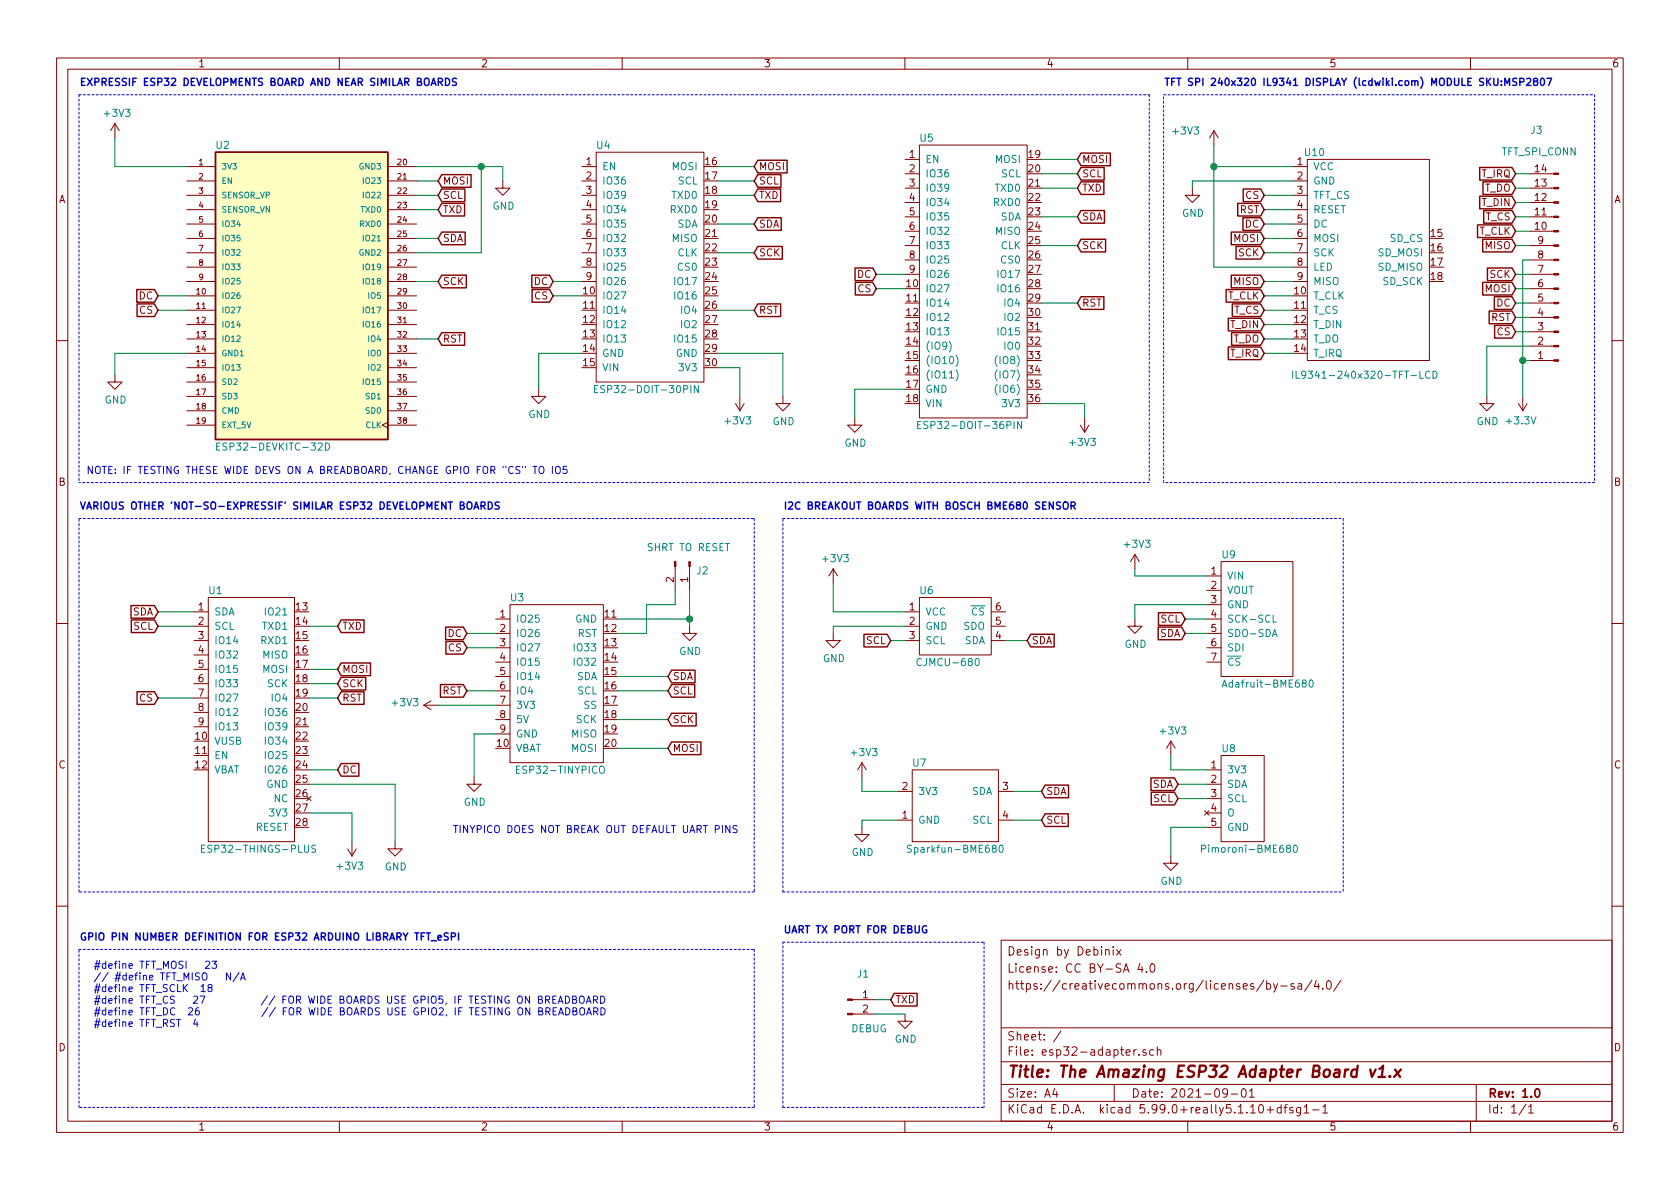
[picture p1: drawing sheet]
EESchema Schematic File Version 4
EELAYER 30 0
EELAYER END
$Descr A4 11693 8268
encoding utf-8
Sheet 1 1
Title "The Amazing ESP32 Adapter Board v1.x"
Date "2021-09-01"
Rev "1.0"
Comp ""
Comment1 ""
Comment2 "https://creativecommons.org/licenses/by-sa/4.0/"
Comment3 "License: CC BY-SA 4.0"
Comment4 "Design by Debinix"
$EndDescr
$Comp
L MY-ESP32-DEVKITC-32D:ESP32-DEVKITC-32D U2
U 1 1
P 2100 2050
F 0 "U2" H 1550 3100 50  0000 C CNN
F 1 "ESP32-DEVKITC-32D" H 1900 1000 50  0000 C CNN
F 2 "MY-ESP32:MODULE_ESP32-DEVKITC-32D" H 2100 2050 50  0001 L BNN
F 3 "" H 2100 2050 50  0001 L BNN
F 4 "4" H 2100 2050 50  0001 L BNN "PARTREV"
F 5 "Espressif Systems" H 2100 2050 50  0001 L BNN "MANUFACTURER"
	1    2100 2050
	1    0    0    -1  
$EndComp
$Comp
L MY-SPI-TFT-DISPLAYS:IL9341-240x320-TFT-LCD U10
U 1 1
P 9550 1800
F 0 "U10" H 9150 2550 50  0000 C CNN
F 1 "IL9341-240x320-TFT-LCD" H 9500 1000 50  0000 C CNN
F 2 "MY-FOOTPRINTS:IL9341-TFTSPI-240x320V1_2" H 9350 1650 50  0001 C CNN
F 3 "" H 9350 1650 50  0001 C CNN
	1    9550 1800
	1    0    0    -1  
$EndComp
$Comp
L MY-ESP32-BOARDS:ESP32-DOIT-30PIN U4
U 1 1
P 4550 1950
F 0 "U4" H 4200 2900 50  0000 C CNN
F 1 "ESP32-DOIT-30PIN" H 4500 1200 50  0000 C CNN
F 2 "MY-FOOTPRINTS:ESP32-DOIT-30PIN" H 4350 2000 50  0001 C CNN
F 3 "" H 4350 2000 50  0001 C CNN
	1    4550 1950
	1    0    0    -1  
$EndComp
$Comp
L MY-ESP32-BOARDS:ESP32-DOIT-36PIN U5
U 1 1
P 6800 1900
F 0 "U5" H 6450 2850 50  0000 C CNN
F 1 "ESP32-DOIT-36PIN" H 6750 850 50  0000 C CNN
F 2 "MY-FOOTPRINTS:ESP32-DOIT-36PIN" H 6600 1950 50  0001 C CNN
F 3 "" H 6600 1950 50  0001 C CNN
	1    6800 1900
	1    0    0    -1  
$EndComp
$Comp
L MY-ESP32-BOARDS:ESP32-THINGS-PLUS U1
U 1 1
P 1750 5050
F 0 "U1" H 1500 6000 50  0000 C CNN
F 1 "ESP32-THINGS-PLUS" H 1800 4200 50  0000 C CNN
F 2 "MY-FOOTPRINTS:SPARKFUN_ESP32-THING-PLUS" H 1750 5050 50  0001 C CNN
F 3 "" H 1750 5050 50  0001 C CNN
	1    1750 5050
	1    0    0    -1  
$EndComp
$Comp
L MY-ESP32-BOARDS:ESP32-TINYPICO U3
U 1 1
P 3900 4700
F 0 "U3" H 3600 5250 50  0000 C CNN
F 1 "ESP32-TINYPICO" H 3900 4050 50  0000 C CNN
F 2 "MY-FOOTPRINTS:ESP32_TINY_PICO" H 3750 4800 50  0001 C CNN
F 3 "" H 3750 4800 50  0001 C CNN
	1    3900 4700
	1    0    0    -1  
$EndComp
$Comp
L power:+3V3 #PWR019
U 1 1
P 8450 1000
F 0 "#PWR019" H 8450 850 50  0001 C CNN
F 1 "+3V3" H 8150 1100 50  0000 L CNN
F 2 "" H 8450 1000 50  0001 C CNN
F 3 "" H 8450 1000 50  0001 C CNN
	1    8450 1000
	1    0    0    -1  
$EndComp
$Comp
L power:GND #PWR020
U 1 1
P 8300 1300
F 0 "#PWR020" H 8300 1050 50  0001 C CNN
F 1 "GND" H 8305 1127 50  0000 C CNN
F 2 "" H 8300 1300 50  0001 C CNN
F 3 "" H 8300 1300 50  0001 C CNN
	1    8300 1300
	1    0    0    -1  
$EndComp
Wire Wire Line
	9000 1150 8450 1150
Wire Wire Line
	9000 1250 8300 1250
Wire Wire Line
	8300 1250 8300 1300
$Comp
L power:GND #PWR09
U 1 1
P 4800 4350
F 0 "#PWR09" H 4800 4100 50  0001 C CNN
F 1 "GND" H 4805 4177 50  0000 C CNN
F 2 "" H 4800 4350 50  0001 C CNN
F 3 "" H 4800 4350 50  0001 C CNN
	1    4800 4350
	1    0    0    -1  
$EndComp
$Comp
L power:GND #PWR011
U 1 1
P 5450 2750
F 0 "#PWR011" H 5450 2500 50  0001 C CNN
F 1 "GND" H 5455 2577 50  0000 C CNN
F 2 "" H 5450 2750 50  0001 C CNN
F 3 "" H 5450 2750 50  0001 C CNN
	1    5450 2750
	1    0    0    -1  
$EndComp
$Comp
L power:GND #PWR06
U 1 1
P 3300 5400
F 0 "#PWR06" H 3300 5150 50  0001 C CNN
F 1 "GND" H 3305 5227 50  0000 C CNN
F 2 "" H 3300 5400 50  0001 C CNN
F 3 "" H 3300 5400 50  0001 C CNN
	1    3300 5400
	1    0    0    -1  
$EndComp
$Comp
L power:+3V3 #PWR05
U 1 1
P 3050 4900
F 0 "#PWR05" H 3050 4750 50  0001 C CNN
F 1 "+3V3" V 3065 5028 50  0000 L CNN
F 2 "" H 3050 4900 50  0001 C CNN
F 3 "" H 3050 4900 50  0001 C CNN
	1    3050 4900
	0    -1   -1   0   
$EndComp
Wire Wire Line
	4300 4300 4800 4300
Wire Wire Line
	4800 4300 4800 4350
Wire Wire Line
	3050 4900 3450 4900
Wire Wire Line
	3300 5400 3300 5100
Wire Wire Line
	3300 5100 3450 5100
Wire Wire Line
	9000 1850 8450 1850
Wire Wire Line
	8450 1850 8450 1150
Connection ~ 8450 1150
Text GLabel 8800 1350 0    50   Input ~ 0
CS
Text GLabel 8800 1450 0    50   Input ~ 0
RST
Text GLabel 8800 1550 0    50   Input ~ 0
DC
Text GLabel 8800 1650 0    50   Input ~ 0
MOSI
Text GLabel 8800 1750 0    50   Input ~ 0
SCK
Wire Wire Line
	9000 1350 8800 1350
Wire Wire Line
	9000 1450 8800 1450
Wire Wire Line
	9000 1550 8800 1550
Wire Wire Line
	9000 1650 8800 1650
Wire Wire Line
	9000 1750 8800 1750
Text GLabel 4650 4700 2    50   Input ~ 0
SDA
Text GLabel 4650 4800 2    50   Input ~ 0
SCL
Text GLabel 4650 5000 2    50   Input ~ 0
SCK
Text GLabel 4650 5200 2    50   Input ~ 0
MOSI
Wire Wire Line
	4650 4700 4300 4700
Wire Wire Line
	4650 4800 4300 4800
Wire Wire Line
	4650 5000 4300 5000
Wire Wire Line
	4650 5200 4300 5200
Text GLabel 3250 4800 0    50   Input ~ 0
RST
$Comp
L power:GND #PWR08
U 1 1
P 3750 2700
F 0 "#PWR08" H 3750 2450 50  0001 C CNN
F 1 "GND" H 3755 2527 50  0000 C CNN
F 2 "" H 3750 2700 50  0001 C CNN
F 3 "" H 3750 2700 50  0001 C CNN
	1    3750 2700
	1    0    0    -1  
$EndComp
$Comp
L power:+3V3 #PWR010
U 1 1
P 5150 2750
F 0 "#PWR010" H 5150 2600 50  0001 C CNN
F 1 "+3V3" H 5165 2923 50  0000 C CNN
F 2 "" H 5150 2750 50  0001 C CNN
F 3 "" H 5150 2750 50  0001 C CNN
	1    5150 2750
	-1   0    0    1   
$EndComp
Wire Wire Line
	5000 2550 5150 2550
Wire Wire Line
	5000 2450 5450 2450
Wire Wire Line
	4050 2450 3750 2450
Text GLabel 5250 1150 2    50   Input ~ 0
MOSI
Text GLabel 5250 1250 2    50   Input ~ 0
SCL
Text GLabel 5250 1550 2    50   Input ~ 0
SDA
Text GLabel 5250 1750 2    50   Input ~ 0
SCK
Text GLabel 5250 2150 2    50   Input ~ 0
RST
Wire Wire Line
	5250 1250 5000 1250
Wire Wire Line
	5250 1550 5000 1550
Wire Wire Line
	5250 1750 5000 1750
Wire Wire Line
	5250 2150 5000 2150
Wire Wire Line
	5250 1150 5000 1150
Text GLabel 7500 1100 2    50   Input ~ 0
MOSI
Text GLabel 7500 1200 2    50   Input ~ 0
SCL
Text GLabel 7500 1500 2    50   Input ~ 0
SDA
Text GLabel 7500 1700 2    50   Input ~ 0
SCK
Text GLabel 7500 2100 2    50   Input ~ 0
RST
Wire Wire Line
	7500 1200 7250 1200
Wire Wire Line
	7500 1500 7250 1500
Wire Wire Line
	7500 1700 7250 1700
Wire Wire Line
	7500 2100 7250 2100
Wire Wire Line
	7500 1100 7250 1100
$Comp
L power:+3V3 #PWR018
U 1 1
P 7550 2900
F 0 "#PWR018" H 7550 2750 50  0001 C CNN
F 1 "+3V3" H 7565 3073 50  0000 C CNN
F 2 "" H 7550 2900 50  0001 C CNN
F 3 "" H 7550 2900 50  0001 C CNN
	1    7550 2900
	-1   0    0    1   
$EndComp
$Comp
L power:GND #PWR012
U 1 1
P 5950 2900
F 0 "#PWR012" H 5950 2650 50  0001 C CNN
F 1 "GND" H 5955 2727 50  0000 C CNN
F 2 "" H 5950 2900 50  0001 C CNN
F 3 "" H 5950 2900 50  0001 C CNN
	1    5950 2900
	1    0    0    -1  
$EndComp
Wire Wire Line
	7250 2800 7550 2800
Wire Wire Line
	6300 2700 5950 2700
$Comp
L power:+3V3 #PWR01
U 1 1
P 800 950
F 0 "#PWR01" H 800 800 50  0001 C CNN
F 1 "+3V3" H 815 1123 50  0000 C CNN
F 2 "" H 800 950 50  0001 C CNN
F 3 "" H 800 950 50  0001 C CNN
	1    800  950 
	1    0    0    -1  
$EndComp
$Comp
L power:GND #PWR02
U 1 1
P 800 2600
F 0 "#PWR02" H 800 2350 50  0001 C CNN
F 1 "GND" H 805 2427 50  0000 C CNN
F 2 "" H 800 2600 50  0001 C CNN
F 3 "" H 800 2600 50  0001 C CNN
	1    800  2600
	1    0    0    -1  
$EndComp
$Comp
L power:GND #PWR07
U 1 1
P 3500 1250
F 0 "#PWR07" H 3500 1000 50  0001 C CNN
F 1 "GND" H 3505 1077 50  0000 C CNN
F 2 "" H 3500 1250 50  0001 C CNN
F 3 "" H 3500 1250 50  0001 C CNN
	1    3500 1250
	1    0    0    -1  
$EndComp
$Comp
L power:GND #PWR04
U 1 1
P 2750 5850
F 0 "#PWR04" H 2750 5600 50  0001 C CNN
F 1 "GND" H 2755 5677 50  0000 C CNN
F 2 "" H 2750 5850 50  0001 C CNN
F 3 "" H 2750 5850 50  0001 C CNN
	1    2750 5850
	1    0    0    -1  
$EndComp
$Comp
L power:+3V3 #PWR03
U 1 1
P 2450 5850
F 0 "#PWR03" H 2450 5700 50  0001 C CNN
F 1 "+3V3" H 2465 6023 50  0000 C CNN
F 2 "" H 2450 5850 50  0001 C CNN
F 3 "" H 2450 5850 50  0001 C CNN
	1    2450 5850
	-1   0    0    1   
$EndComp
Wire Wire Line
	2150 5650 2450 5650
Wire Wire Line
	2150 5450 2750 5450
Wire Wire Line
	2900 1150 3350 1150
Wire Wire Line
	3500 1150 3500 1250
Wire Wire Line
	800  1150 1300 1150
Wire Wire Line
	800  2600 800  2450
Wire Wire Line
	800  2450 1300 2450
Wire Wire Line
	2900 1750 3350 1750
Wire Wire Line
	3350 1750 3350 1150
Wire Wire Line
	3350 1150 3500 1150
Text GLabel 3050 1650 2    50   Input ~ 0
SDA
Text GLabel 3050 1350 2    50   Input ~ 0
SCL
Text GLabel 3050 1250 2    50   Input ~ 0
MOSI
Text GLabel 3050 1950 2    50   Input ~ 0
SCK
Text GLabel 3050 2350 2    50   Input ~ 0
RST
Wire Wire Line
	3050 1250 2900 1250
Wire Wire Line
	3050 1350 2900 1350
Wire Wire Line
	3050 1650 2900 1650
Wire Wire Line
	3050 1950 2900 1950
Wire Wire Line
	3050 2350 2900 2350
Text GLabel 1100 4250 0    50   Input ~ 0
SDA
Text GLabel 1100 4350 0    50   Input ~ 0
SCL
Text GLabel 2350 4650 2    50   Input ~ 0
MOSI
Text GLabel 2350 4750 2    50   Input ~ 0
SCK
Text GLabel 2350 4850 2    50   Input ~ 0
RST
Wire Wire Line
	1100 4250 1350 4250
Wire Wire Line
	1100 4350 1350 4350
Wire Wire Line
	2350 4650 2150 4650
Wire Wire Line
	2350 4750 2150 4750
Wire Wire Line
	2350 4850 2150 4850
Connection ~ 3350 1150
Wire Wire Line
	7900 4000 7900 3950
Wire Wire Line
	8400 4000 7900 4000
Wire Wire Line
	7900 4200 7900 4300
Wire Wire Line
	8400 4200 7900 4200
Wire Wire Line
	8400 4300 8250 4300
Wire Wire Line
	8400 4400 8250 4400
Text GLabel 8250 4400 0    50   Input ~ 0
SDA
Text GLabel 8250 4300 0    50   Input ~ 0
SCL
$Comp
L power:GND #PWR022
U 1 1
P 7900 4300
F 0 "#PWR022" H 7900 4050 50  0001 C CNN
F 1 "GND" H 7905 4127 50  0000 C CNN
F 2 "" H 7900 4300 50  0001 C CNN
F 3 "" H 7900 4300 50  0001 C CNN
	1    7900 4300
	1    0    0    -1  
$EndComp
$Comp
L power:+3V3 #PWR021
U 1 1
P 7900 3950
F 0 "#PWR021" H 7900 3800 50  0001 C CNN
F 1 "+3V3" H 7915 4123 50  0000 C CNN
F 2 "" H 7900 3950 50  0001 C CNN
F 3 "" H 7900 3950 50  0001 C CNN
	1    7900 3950
	1    0    0    -1  
$EndComp
Wire Wire Line
	5800 4250 5800 4050
Wire Wire Line
	6300 4250 5800 4250
Wire Wire Line
	5800 4350 5800 4400
Wire Wire Line
	6300 4350 5800 4350
Wire Wire Line
	6300 4450 6200 4450
Wire Wire Line
	7150 4450 7000 4450
Text GLabel 7150 4450 2    50   Input ~ 0
SDA
Text GLabel 6200 4450 0    50   Input ~ 0
SCL
$Comp
L power:GND #PWR015
U 1 1
P 5800 4400
F 0 "#PWR015" H 5800 4150 50  0001 C CNN
F 1 "GND" H 5805 4227 50  0000 C CNN
F 2 "" H 5800 4400 50  0001 C CNN
F 3 "" H 5800 4400 50  0001 C CNN
	1    5800 4400
	1    0    0    -1  
$EndComp
$Comp
L power:+3V3 #PWR014
U 1 1
P 5800 4050
F 0 "#PWR014" H 5800 3900 50  0001 C CNN
F 1 "+3V3" H 5815 4223 50  0000 C CNN
F 2 "" H 5800 4050 50  0001 C CNN
F 3 "" H 5800 4050 50  0001 C CNN
	1    5800 4050
	1    0    0    -1  
$EndComp
Wire Wire Line
	8150 5350 8150 5250
Wire Wire Line
	8400 5350 8150 5350
Wire Wire Line
	8150 5750 8150 5950
Wire Wire Line
	8400 5750 8150 5750
Wire Wire Line
	8400 5550 8200 5550
Wire Wire Line
	8400 5450 8200 5450
Text GLabel 8200 5550 0    50   Input ~ 0
SCL
Text GLabel 8200 5450 0    50   Input ~ 0
SDA
$Comp
L power:+3V3 #PWR023
U 1 1
P 8150 5250
F 0 "#PWR023" H 8150 5100 50  0001 C CNN
F 1 "+3V3" H 8165 5423 50  0000 C CNN
F 2 "" H 8150 5250 50  0001 C CNN
F 3 "" H 8150 5250 50  0001 C CNN
	1    8150 5250
	1    0    0    -1  
$EndComp
$Comp
L power:GND #PWR024
U 1 1
P 8150 5950
F 0 "#PWR024" H 8150 5700 50  0001 C CNN
F 1 "GND" H 8155 5777 50  0000 C CNN
F 2 "" H 8150 5950 50  0001 C CNN
F 3 "" H 8150 5950 50  0001 C CNN
	1    8150 5950
	1    0    0    -1  
$EndComp
Wire Wire Line
	6000 5700 6000 5750
Wire Wire Line
	6250 5700 6000 5700
Wire Wire Line
	6000 5500 6000 5400
Wire Wire Line
	6250 5500 6000 5500
Wire Wire Line
	7250 5700 7050 5700
Wire Wire Line
	7250 5500 7050 5500
$Comp
L power:+3V3 #PWR016
U 1 1
P 6000 5400
F 0 "#PWR016" H 6000 5250 50  0001 C CNN
F 1 "+3V3" H 6015 5573 50  0000 C CNN
F 2 "" H 6000 5400 50  0001 C CNN
F 3 "" H 6000 5400 50  0001 C CNN
	1    6000 5400
	1    0    0    -1  
$EndComp
$Comp
L power:GND #PWR017
U 1 1
P 6000 5750
F 0 "#PWR017" H 6000 5500 50  0001 C CNN
F 1 "GND" H 6005 5577 50  0000 C CNN
F 2 "" H 6000 5750 50  0001 C CNN
F 3 "" H 6000 5750 50  0001 C CNN
	1    6000 5750
	1    0    0    -1  
$EndComp
Text GLabel 7250 5700 2    50   Input ~ 0
SCL
Text GLabel 7250 5500 2    50   Input ~ 0
SDA
$Comp
L MY-BME680-BOARDS:Adafruit-BME680 U9
U 1 1
P 8750 4300
F 0 "U9" H 8500 4750 50  0000 L CNN
F 1 "Adafruit-BME680" H 8500 3850 50  0000 L CNN
F 2 "MY-FOOTPRINTS:BME680-ADAFRUIT" H 8600 4350 50  0001 C CNN
F 3 "" H 8600 4350 50  0001 C CNN
	1    8750 4300
	1    0    0    -1  
$EndComp
$Comp
L MY-BME680-BOARDS:CJMCU-680 U6
U 1 1
P 6650 4400
F 0 "U6" H 6450 4700 50  0000 C CNN
F 1 "CJMCU-680" H 6600 4200 50  0000 C CNN
F 2 "MY-FOOTPRINTS:BME680-CJMCU-680" H 6650 4400 50  0001 C CNN
F 3 "" H 6650 4400 50  0001 C CNN
	1    6650 4400
	1    0    0    -1  
$EndComp
$Comp
L MY-BME680-BOARDS:Sparkfun-BME680 U7
U 1 1
P 6650 5600
F 0 "U7" H 6400 5900 50  0000 C CNN
F 1 "Sparkfun-BME680" H 6650 5300 50  0000 C CNN
F 2 "MY-FOOTPRINTS:BME680-SPARKFUN" H 6500 5600 50  0001 C CNN
F 3 "" H 6500 5600 50  0001 C CNN
	1    6650 5600
	1    0    0    -1  
$EndComp
$Comp
L MY-BME680-BOARDS:Pimoroni-BME680 U8
U 1 1
P 8650 5550
F 0 "U8" H 8500 5900 50  0000 L CNN
F 1 "Pimoroni-BME680" H 8350 5200 50  0000 L CNN
F 2 "MY-FOOTPRINTS:BME680-PIMORONI" H 8750 5650 50  0001 C CNN
F 3 "" H 8750 5650 50  0001 C CNN
	1    8650 5550
	1    0    0    -1  
$EndComp
$Comp
L Connector:Conn_01x02_Male J1
U 1 1
P 5900 6950
F 0 "J1" H 6008 7131 50  0000 C CNN
F 1 "DEBUG" H 6050 6750 50  0000 C CNN
F 2 "Connector_PinHeader_2.54mm:PinHeader_1x02_P2.54mm_Vertical" H 5900 6950 50  0001 C CNN
F 3 "~" H 5900 6950 50  0001 C CNN
	1    5900 6950
	1    0    0    -1  
$EndComp
Text GLabel 6200 6950 2    50   Input ~ 0
TXD
$Comp
L power:GND #PWR013
U 1 1
P 6300 7050
F 0 "#PWR013" H 6300 6800 50  0001 C CNN
F 1 "GND" H 6305 6877 50  0000 C CNN
F 2 "" H 6300 7050 50  0001 C CNN
F 3 "" H 6300 7050 50  0001 C CNN
	1    6300 7050
	1    0    0    -1  
$EndComp
Wire Wire Line
	6100 6950 6200 6950
Wire Wire Line
	6100 7050 6300 7050
Wire Notes Line
	9350 3600 9350 6200
Wire Notes Line
	5450 6200 5450 3600
Wire Notes Line
	5450 6550 6850 6550
Wire Notes Line
	6850 6550 6850 7700
Wire Notes Line
	5450 7700 5450 6550
Wire Notes Line
	5450 7700 6850 7700
Wire Notes Line
	550  650  8000 650 
Wire Notes Line
	8000 650  8000 3350
Wire Notes Line
	8000 3350 550  3350
Wire Notes Line
	8100 650  11100 650 
Wire Notes Line
	11100 650  11100 3350
Wire Notes Line
	11100 3350 8100 3350
Wire Notes Line
	8100 3350 8100 650 
Wire Wire Line
	800  950  800  1150
Wire Notes Line
	550  650  550  3350
Text Notes 8100 600  0    50   ~ 10
TFT SPI 240x320 IL9341 DISPLAY (lcdwiki.com) MODULE SKU:MSP2807 
Text Notes 5450 3550 0    50   ~ 10
I2C BREAKOUT BOARDS WITH BOSCH BME680 SENSOR
Text Notes 550  600  0    50   ~ 10
EXPRESSIF ESP32 DEVELOPMENTS BOARD AND NEAR SIMILAR BOARDS
Text Notes 550  3550 0    50   ~ 10
VARIOUS OTHER 'NOT-SO-EXPRESSIF' SIMILAR ESP32 DEVELOPMENT BOARDS
Text Notes 5450 6500 0    50   ~ 10
UART TX PORT FOR DEBUG
Wire Wire Line
	2450 5850 2450 5650
Wire Wire Line
	2750 5850 2750 5450
Wire Notes Line
	550  3600 5250 3600
Wire Notes Line
	5250 3600 5250 6200
Wire Notes Line
	5250 6200 550  6200
Wire Notes Line
	550  6200 550  3600
Text GLabel 3050 1450 2    50   Input ~ 0
TXD
Text GLabel 5250 1350 2    50   Input ~ 0
TXD
Text GLabel 7500 1300 2    50   Input ~ 0
TXD
Wire Wire Line
	7500 1300 7250 1300
Wire Wire Line
	5250 1350 5000 1350
Wire Wire Line
	3050 1450 2900 1450
Text GLabel 2350 4350 2    50   Input ~ 0
TXD
Wire Wire Line
	2350 4350 2150 4350
Text Notes 3150 5800 0    50   ~ 0
TINYPICO DOES NOT BREAK OUT DEFAULT UART PINS
Text GLabel 3250 4400 0    50   Input ~ 0
DC
Wire Wire Line
	3250 4800 3450 4800
Text GLabel 1100 2150 0    50   Input ~ 0
CS
Wire Wire Line
	1100 2150 1300 2150
Text GLabel 3850 2050 0    50   Input ~ 0
CS
Wire Wire Line
	3850 2050 4050 2050
Text GLabel 6100 2000 0    50   Input ~ 0
CS
Wire Wire Line
	6100 2000 6300 2000
Text GLabel 3250 4500 0    50   Input ~ 0
CS
Wire Wire Line
	3250 4500 3450 4500
Text GLabel 1100 4850 0    50   Input ~ 0
CS
Wire Wire Line
	1100 4850 1350 4850
Text Notes 600  3300 0    50   ~ 0
NOTE: IF TESTING THESE WIDE DEVS ON A BREADBOARD, CHANGE GPIO FOR "CS" TO IO5
Wire Wire Line
	3750 2450 3750 2700
Wire Wire Line
	5450 2750 5450 2450
Wire Wire Line
	5150 2750 5150 2550
Wire Wire Line
	7550 2900 7550 2800
Wire Wire Line
	5950 2900 5950 2700
Text Notes 550  6550 0    50   ~ 10
GPIO PIN NUMBER DEFINITION FOR ESP32 ARDUINO LIBRARY TFT_eSPI
Text Notes 650  7150 0    50   ~ 0
#define TFT_MOSI   23\n// #define TFT_MISO   N/A\n#define TFT_SCLK  18\n#define TFT_CS   27          // FOR WIDE BOARDS USE GPIO5, IF TESTING ON BREADBOARD\n#define TFT_DC  26           // FOR WIDE BOARDS USE GPIO2, IF TESTING ON BREADBOARD\n#define TFT_RST  4\n
Wire Notes Line
	550  6600 5250 6600
Wire Notes Line
	5250 6600 5250 7700
Wire Notes Line
	5250 7700 550  7700
Wire Notes Line
	550  7700 550  6600
Text GLabel 1100 2050 0    50   Input ~ 0
DC
Text GLabel 3850 1950 0    50   Input ~ 0
DC
Text GLabel 6100 1900 0    50   Input ~ 0
DC
Wire Wire Line
	1100 2050 1300 2050
Wire Wire Line
	3850 1950 4050 1950
Wire Wire Line
	6100 1900 6300 1900
Wire Wire Line
	3250 4400 3450 4400
Text GLabel 2350 5350 2    50   Input ~ 0
DC
Wire Wire Line
	2350 5350 2150 5350
Wire Wire Line
	4300 4400 4500 4400
$Comp
L Connector:Conn_01x02_Male J2
U 1 1
P 4800 3900
F 0 "J2" V 4862 3944 50  0000 L CNN
F 1 "SHRT TO RESET" V 4700 3600 50  0000 L CNN
F 2 "Connector_PinHeader_2.54mm:PinHeader_1x02_P2.54mm_Vertical" H 4800 3900 50  0001 C CNN
F 3 "~" H 4800 3900 50  0001 C CNN
	1    4800 3900
	0    1    1    0   
$EndComp
Wire Wire Line
	4700 4100 4700 4200
Wire Wire Line
	4700 4200 4500 4200
Wire Wire Line
	4500 4200 4500 4400
Wire Wire Line
	4800 4100 4800 4300
Connection ~ 4800 4300
Wire Wire Line
	8450 1000 8450 1150
$Comp
L Connector:Conn_01x14_Male J3
U 1 1
P 10850 1900
F 0 "J3" H 11050 900 50  0000 R CNN
F 1 "TFT_SPI_CONN" H 11250 1050 50  0000 R CNN
F 2 "Connector_PinHeader_2.54mm:PinHeader_1x14_P2.54mm_Vertical" H 10850 1900 50  0001 C CNN
F 3 "~" H 10850 1900 50  0001 C CNN
	1    10850 1900
	-1   0    0    1   
$EndComp
$Comp
L power:+3.3V #PWR026
U 1 1
P 10600 2750
F 0 "#PWR026" H 10600 2600 50  0001 C CNN
F 1 "+3.3V" H 10615 2923 50  0000 C CNN
F 2 "" H 10600 2750 50  0001 C CNN
F 3 "" H 10600 2750 50  0001 C CNN
	1    10600 2750
	-1   0    0    1   
$EndComp
$Comp
L power:GND #PWR025
U 1 1
P 10350 2750
F 0 "#PWR025" H 10350 2500 50  0001 C CNN
F 1 "GND" H 10355 2577 50  0000 C CNN
F 2 "" H 10350 2750 50  0001 C CNN
F 3 "" H 10350 2750 50  0001 C CNN
	1    10350 2750
	1    0    0    -1  
$EndComp
Wire Wire Line
	10650 2500 10600 2500
Wire Wire Line
	10600 2500 10600 2750
Wire Wire Line
	10650 2400 10350 2400
Wire Wire Line
	10350 2400 10350 2750
Text GLabel 8800 1950 0    50   Input ~ 0
MISO
Text GLabel 8800 2050 0    50   Input ~ 0
T_CLK
Text GLabel 8800 2150 0    50   Input ~ 0
T_CS
Text GLabel 8800 2250 0    50   Input ~ 0
T_DIN
Text GLabel 8800 2350 0    50   Input ~ 0
T_DO
Text GLabel 8800 2450 0    50   Input ~ 0
T_IRQ
Text GLabel 10550 1200 0    50   Input ~ 0
T_IRQ
Text GLabel 10550 1300 0    50   Input ~ 0
T_DO
Text GLabel 10550 1400 0    50   Input ~ 0
T_DIN
Text GLabel 10550 1500 0    50   Input ~ 0
T_CS
Text GLabel 10550 1600 0    50   Input ~ 0
T_CLK
Text GLabel 10550 1700 0    50   Input ~ 0
MISO
Wire Wire Line
	10650 1800 10600 1800
Wire Wire Line
	10600 1800 10600 2500
Connection ~ 10600 2500
Text GLabel 10550 1900 0    50   Input ~ 0
SCK
Text GLabel 10550 2000 0    50   Input ~ 0
MOSI
Text GLabel 10550 2100 0    50   Input ~ 0
DC
Text GLabel 10550 2200 0    50   Input ~ 0
RST
Text GLabel 10550 2300 0    50   Input ~ 0
CS
Wire Wire Line
	10650 1200 10550 1200
Wire Wire Line
	10650 1300 10550 1300
Wire Wire Line
	10650 1400 10550 1400
Wire Wire Line
	10650 1500 10550 1500
Wire Wire Line
	10650 1600 10550 1600
Wire Wire Line
	10650 1700 10550 1700
Wire Wire Line
	10650 1900 10550 1900
Wire Wire Line
	10650 2000 10550 2000
Wire Wire Line
	10650 2100 10550 2100
Wire Wire Line
	10650 2200 10550 2200
Wire Wire Line
	10650 2300 10550 2300
Wire Wire Line
	8800 1950 9000 1950
Wire Wire Line
	8800 2050 9000 2050
Wire Wire Line
	8800 2150 9000 2150
Wire Wire Line
	8800 2250 9000 2250
Wire Wire Line
	8800 2350 9000 2350
Wire Wire Line
	8800 2450 9000 2450
Wire Notes Line
	5450 3600 9350 3600
Wire Notes Line
	5450 6200 9350 6200
$EndSCHEMATC
